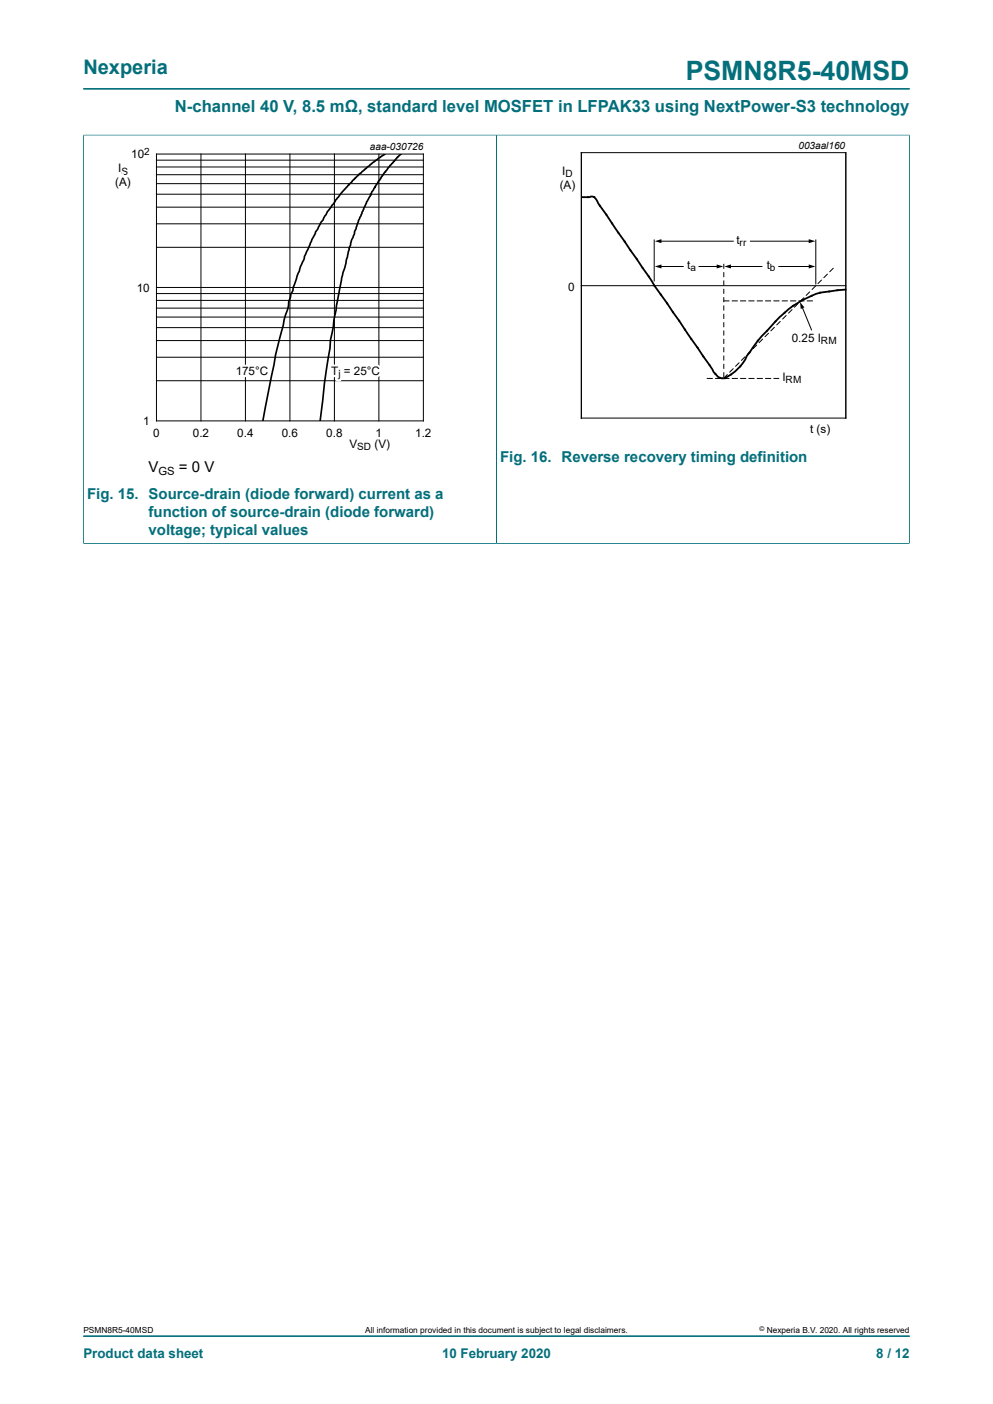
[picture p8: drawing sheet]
<svg xmlns="http://www.w3.org/2000/svg" width="210mm" height="297mm" viewBox="0 0 210 297" stroke-linecap="round" stroke-linejoin="round" font-family="sans-serif">
<path d="M17.6 18.8h174.8M17.6 28.6h174.8M17.6 28.5v86.5M105 28.6v86.4M192.3 28.5v86.5M17.6 115h174.8M17.6 282.6h174.8" fill="none" stroke="#036f7b" stroke-width=".21"/>
<g fill="none" stroke="#000" stroke-width=".21">
<path d="M33.1 32.6h56.4v56.4h-56.4zM33.1 38.9h56.4M33.1 37h56.4M33.1 35.3h56.4M33.1 33.9h56.4M42.5 32.6v56.4M51.9 32.6v56.4M61.3 32.6v56.4M70.7 32.6v56.4M80.1 32.6v56.4M122.9 32.3h56v56.1h-56zM123 32.3v56.2"/>
<path d="M178.9 32.3v56.2M33.1 52.3h56.4M33.1 47.3h56.4M33.1 43.8h56.4M33.1 41.1h56.4M138.3 50.7v8.8M139.6 51h15.5M139.6 56.4h4.9M147.8 56.4h4M153.1 55.8v1.1M153.1 57.6v1M153.1 59.3v1.1"/>
<path d="M154.3 56.4h6.8M158.7 51h12.6M164.7 56.4h6.6M172.5 50.7v9.5M173.7 59.2l-.7 .8M175 58l-.8 .7M176.2 56.7l-.7 .8M33.1 75.6h56.4M33.1 72h56.4M33.1 69.3h56.4M33.1 67.1h56.4M33.1 65.2h56.4"/>
<path d="M33.1 63.5h56.4M33.1 62.1h56.4M33.1 60.8h56.4M122.9 60.4h56M153.1 61.1v1.1M153.1 62.9v1M153.1 64.6v1.1M153.1 66.4v1.1M153.1 68.2v1M153.1 69.9v1.1M153.1 71.7v1M153.1 73.4v1.1"/>
<path d="M153.1 75.2v1.1M153.1 77v1M153.1 78.7v1.1M153.1 63.7h1.1M153.8 79.2l-.7 .8M154.9 63.7h1M155.1 78l-.8 .7M156.3 76.7l-.7 .8M156.6 63.7h1.1M157.5 75.5l-.7 .7M158.4 63.7h1M158.8 74.2l-.8 .8"/>
<path d="M160 73l-.7 .7M160.2 63.7h1M161.3 71.7l-.8 .8M161.9 63.7h1.1M162.5 70.5l-.7 .7M163.7 63.7h1M163.8 69.2l-.8 .8M165 68l-.7 .7M165.4 63.7h1.1M166.3 66.7l-.8 .8M167.2 63.7h1.1M167.5 65.5l-.7 .7"/>
<path d="M168.7 64.2l-.7 .8M169 63.7h1M169.6 64.9l2 4.9M170 63l-.8 .7M170.7 63.7h1.1M171.2 61.7l-.7 .8M172.5 60.5l-.8 .7M33.1 80.5h56.4M149.6 80.1h1M151.3 80.1h1.1M153.1 80.1h1.1M154.9 80.1h1"/>
<path d="M156.6 80.1h1.1M158.4 80.1h1.1M160.2 80.1h1M161.9 80.1h1.1M163.7 80.1h1"/>
</g>
<path d="M81.4 32.5l-3.1 2.3-3.2 2.8-2.7 3-3.2 4.1-.9 1.8-.5 .7-.5 1.2-.6 .7-2.3 5.1-.2 .8-1.4 3.4-.8 2.4-.1 .7-.4 .7-.1 .8-.3 .8a11.7 11.7 0 0 1-1 3.9l-1.8 7.3-2.7 14.1M84.8 32.5l-1.5 1.6-2 2.4-2.9 4.6 .1 .1-1 1.5-1.7 4-2 5.8-.3 1.9a78.6 78.6 0 0 0-2.3 10.2l-.7 4.4-.6 3-.1 1.7-1.2 7.4-.9 8" fill="none" stroke="#000" stroke-width=".35"/>
<path d="M138.5 51l1.4-.4v.8zM138.5 56.4l1.4-.5v.9zM151.6 55.9l1.4 .5-1.4 .4zM153.2 56.4l1.4-.5v.9zM171 50.6l1.4 .4-1.4 .4zM171 55.9l1.4 .5-1.4 .4zM169.2 63.9l.9 1.1-.8 .4z" fill="#000"/>
<path d="M123.1 41.7h1.6a1.06 1.06 0 0 1 1.6 .8l12.1 18 11.7 16.7a7.3 7.3 0 0 0 1.8 2.6l.7 .2M178.8 61.3l-3.4 .4a11.3 11.3 0 0 0-5.7 1.8 27.3 27.3 0 0 0-7.5 6.5 31.6 31.6 0 0 0-5.1 6.8 11.1 11.1 0 0 1-3.8 3.2h-.5" fill="none" stroke="#000" stroke-width=".38"/>
<text font-size="5.6" fill="#036f7b" x="145" y="16.8">PSMN8R5-40MSD</text>
<text font-size="4.2" fill="#036f7b" x="17.6" y="15.6">Nexperia</text>
<text font-size="3.5" fill="#036f7b" x="37" y="23.7">N-channel 40 V, 8.5 mΩ, standard level MOSFET in LFPAK33 using NextPower-S3 technology</text>
<g font-size="3.2">
<text x="31.4" y="99.9">V</text>
<text x="37.8" y="99.9">= 0 V</text>
</g>
<g font-size="3.2" fill="#036f7b">
<text x="105.8" y="97.8">Fig. 16. Reverse recovery timing definition</text>
<text x="18.4" y="105.5">Fig. 15. Source-drain (diode forward) current as a</text>
<text x="31.4" y="109.3">function of source-drain (diode forward)</text>
<text x="31.4" y="113.1">voltage; typical values</text>
</g>
<g font-size="2.8" fill="#036f7b">
<text x="17.6" y="287.2">Product data sheet</text>
<text x="93.5" y="287.2">10 February 2020</text>
<text x="185.3" y="287.2">8 / 12</text>
</g>
<g font-size="2.5">
<text x="27.8" y="33.5">10</text>
<text x="24.4" y="39.4">(A)</text>
<text x="25" y="36.5">I</text>
<text x="118.4" y="40">(A)</text>
<text x="118.9" y="37">I</text>
<text x="155.8" y="51.6">t</text>
<text x="145.3" y="56.8">t</text>
<text x="162.2" y="56.8">t</text>
<text x="28.9" y="61.7">10</text>
<text x="120.1" y="61.5">0</text>
<text x="167.5" y="72.2">0.25 I</text>
<text x="49.8" y="79.3">175°C</text>
<text x="70.1" y="79.3">T = 25°C</text>
<text x="165.5" y="80.6">I</text>
<text x="30.3" y="89.9">1</text>
<text x="32.4" y="92.4">0</text>
<text x="40.8" y="92.4">0.2</text>
<text x="50.2" y="92.4">0.4</text>
<text x="59.6" y="92.4">0.6</text>
<text x="69" y="92.4">0.8</text>
<text x="73.9" y="94.7">V</text>
<text x="79.2" y="94.7">(V)</text>
<text x="79.4" y="92.4">1</text>
<text x="87.8" y="92.4">1.2</text>
<text x="171.3" y="91.7">t (s)</text>
</g>
<text font-size="2.4" x="33.5" y="100.5">GS</text>
<g font-size="2.1">
<text x="30.5" y="32.7">2</text>
<text x="78.2" y="31.8">aaa-030726</text>
<text x="168.9" y="31.5">003aal160</text>
<text x="25.7" y="37">S</text>
<text x="119.6" y="37.5">D</text>
<text x="156.4" y="52.1">rr</text>
<text x="146" y="57.3">a</text>
<text x="162.8" y="57.3">b</text>
<text x="173.6" y="72.8">RM</text>
<text x="71.6" y="79.8">j</text>
<text x="166.1" y="81.1">RM</text>
<text x="75.6" y="95.2">SD</text>
</g>
<g font-size="1.8">
<text x="17.6" y="282">PSMN8R5-40MSD</text>
<text x="77.2" y="282">All information provided in this document is subject to legal disclaimers.</text>
<text x="162.2" y="282">Nexperia B.V. 2020. All rights reserved</text>
</g>
<text font-size="1.4" x="160.6" y="281.6">©</text>
</svg>
